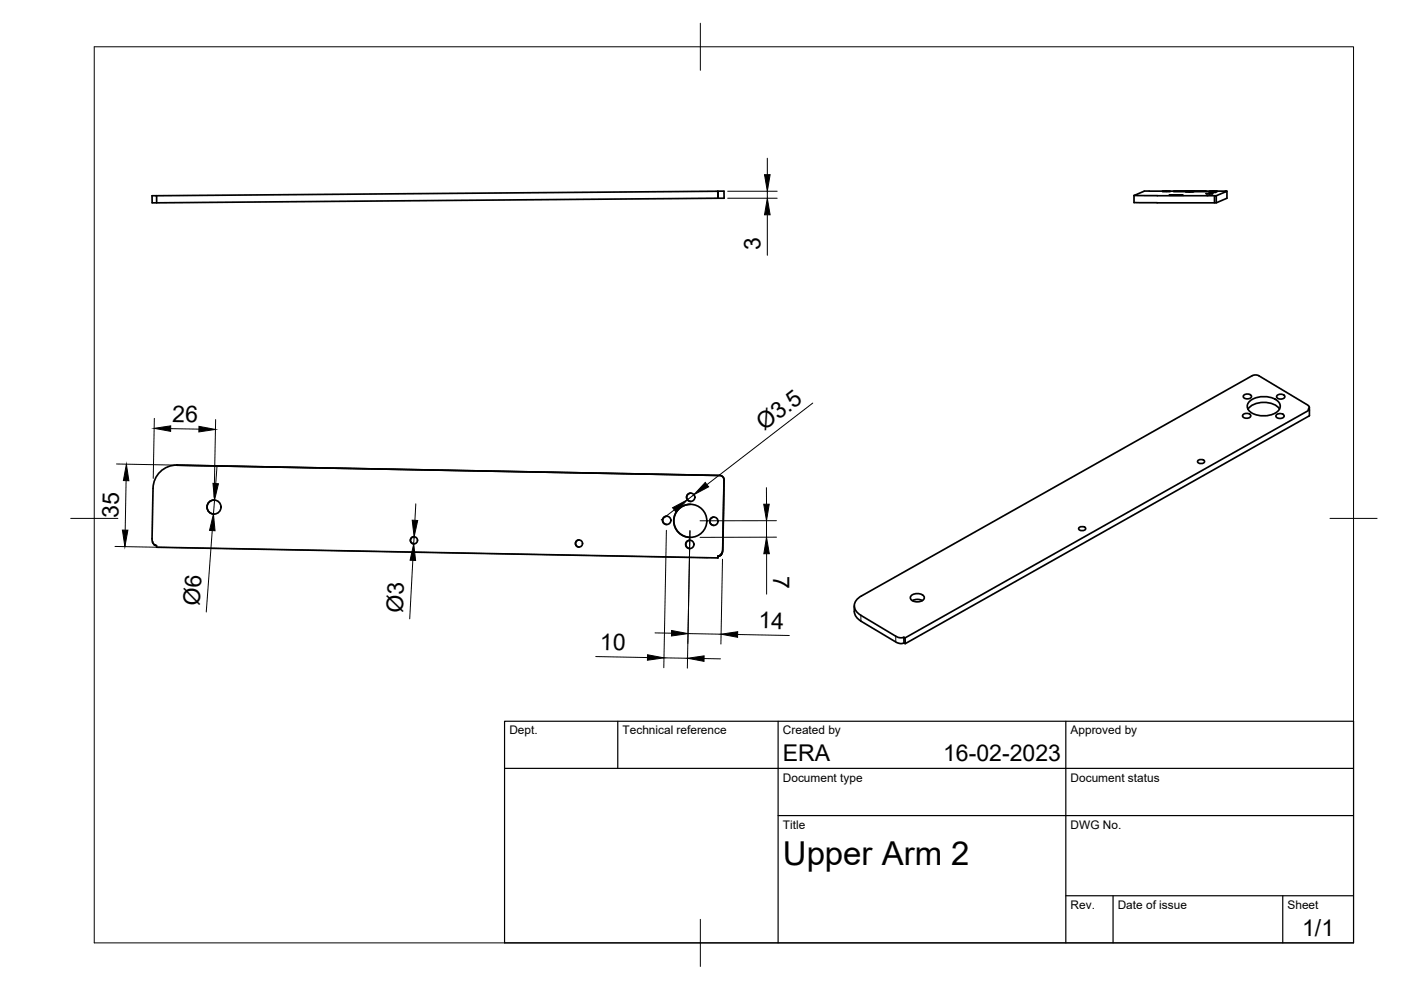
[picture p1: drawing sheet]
<svg xmlns="http://www.w3.org/2000/svg" width="297mm" height="210mm" viewBox="0 0 297 210" stroke-linecap="round" stroke-linejoin="round" font-family="sans-serif">
<!-- layer: Visible -->
<g fill="none" stroke="#000" stroke-width=".36">
<path d="M33.2 41.5l120.3-1v1.5l-121.2 1-.1-1.5h1v1.5M152.2 40.5v1.5v-1.5M240.4 41.5v1.5M240.5 41.4l17.4 .1v1.5M242.6 40.5l-2.2 1M243.6 40.5h16.5l-2.2 1M243.7 40.5h-1.1M246.4 40.6h1.8zM247.9 41.4h2.9zM248.8 40.6h7zM251.3 40.6h1.8zM251.5 40.5h1.8z"/>
<path d="M255.7 41h1.5zM256.3 40.8h1.5zM256.4 40.6h1.7zM257.5 41.5v1.5M260.1 40.5v1.5l-2.2 1h-17.4M265.5 79.7l-82.8 46.6a2.18 2.18 0 0 0-1.6 2.1 2.18 2.18 0 0 0 1.4 2.1M265.5 79.7a1.57 1.57 0 0 1 1.4 0M266.9 79.7l10.3 6.1 .4 .4v.3l-.3 .3 .3 .1-85.7 48.3M37.5 98.6a5 5 0 0 0-5.1 4.9l-.2 11 .2 .7 .3 .3 .5 .2v.3l119 2.3v-.4l.4-.1 .4-.3 .2-.8 .3-14.9M37.5 98.6l115 2.2M254.1 97.6l.5-.2a.58 .58 0 0 1 .8 .6l-.8 .3a.58 .58 0 0 1-.7-.5zM263.5 88a1.08 1.08 0 0 1 1.7 .2 1 1 0 0 1-1.8 0z"/>
<path d="M263.7 83.9a1.08 1.08 0 0 1 1.6 .2 1 1 0 0 1-1.7 0zM265 85.1a4.8 4.8 0 0 1 6.3 .4 1.75 1.75 0 0 1-1.5 2.4 4.7 4.7 0 0 1-5.2-1.1 1.34 1.34 0 0 1 .4-1.7zM270.6 88a1.08 1.08 0 0 1 1.7 .2 1 1 0 0 1-1.8 0zM270.7 83.9a1.08 1.08 0 0 1 1.7 .2 1 1 0 0 1-1.7 0zM271.3 86.7a4.6 4.6 0 0 0-5.4-1l-1 .7-.3 .4M277.6 86.4v.5M277.6 86.9v1.3l-85.7 48.3-.2-.2-.8 .2-.8-.3-7.6-4.5M45.4 106a1.49 1.49 0 0 0-1.5 1.5 1.49 1.49 0 0 0 1.5 1.5M87.8 113.8a.75 .75 0 0 0-.8 .8 .75 .75 0 0 0 .8 .7M122.8 114.5a.75 .75 0 0 0-.8 .7 .75 .75 0 0 0 .8 .8M141.4 109.4a.88 .88 0 0 0-.9 .9 .88 .88 0 0 0 .9 .9M146.3 114.5a.88 .88 0 0 0-.9 .9 .88 .88 0 0 0 .9 .9"/>
<path d="M146.4 106.9a3.5 3.5 0 0 0-3.5 3.5 3.5 3.5 0 0 0 3.5 3.5M146.5 104.6a.88 .88 0 0 0-.9 .8 .88 .88 0 0 0 .9 .9M151.4 109.6a.88 .88 0 0 0-.9 .9 .88 .88 0 0 0 .9 .9M152.2 117.9v.4M152.2 117.9h.1M152.5 100.8a1.01 1.01 0 0 1 1 1M152.6 100.8a1.01 1.01 0 0 1 .9 1M153.5 101.8l-.3 14.8-.3 1-.7 .3M228.9 111.8l.5-.2a.58 .58 0 0 1 .8 .6l-.8 .3a.58 .58 0 0 1-.7-.5zM181.1 128.5v1.2M181.1 129.7a2.39 2.39 0 0 0 1.4 2M182.5 130.5l7.4 4.4 1 .3 .7-.1 .3 .1v1.3"/>
<path d="M191.6 135.1l.1 1.2M193.2 126.3a1.91 1.91 0 0 1 2.8 .3 1.29 1.29 0 0 1-1.7 1 1.14 1.14 0 0 1-1.3-1zM195.6 127.3a2.29 2.29 0 0 0-2.2 0"/>
<circle cx="45.4" cy="107.5" r="1.49"/>
<circle cx="87.8" cy="114.6" r=".75"/>
<circle cx="122.8" cy="115.2" r=".75"/>
<circle cx="141.4" cy="110.3" r=".88"/>
<circle cx="146.3" cy="115.4" r=".88"/>
<circle cx="146.4" cy="110.4" r="3.5"/>
<circle cx="146.4" cy="105.4" r=".88"/>
<circle cx="151.4" cy="110.5" r=".88"/>
</g>
<g fill="#000">
<circle cx="259.8" cy="40.5" r=".18"/>
<circle cx="37.4" cy="98.6" r=".18"/>
</g>
<!-- layer: Visible Narrow -->
<path d="M182.5 130.5v1.2M189.9 134.9v1.2" fill="none" stroke="#000" stroke-width=".21"/>
<!-- layer: BORDER -->
<path d="M20 9.9h267v190h-267zM148.5 4.9v10M15 109.9h10M282 109.9h10M148.5 194.9v10" fill="none" stroke="#000" stroke-width=".21"/>
<!-- layer: TITLEBLOCK -->
<path d="M107 152.9h180v47h-180zM131 152.9v10M165 152.9v47M226 152.9v47M107 162.9h180M165 172.9h122M226 189.9h61M236 189.9v10M272 189.9v10" fill="none" stroke="#000" stroke-width=".25"/>
<!-- layer: FD_Dimensions -->
<g fill="none" stroke="#000" stroke-width=".21">
<path d="M162.7 33.5v3.5M154.3 40.5h10.5M154.3 42h10.5M162.7 40.5v1.5M162.7 45.5v8.6M24.7 98.4l125.7 2.4M32.7 88.7l-.2 12.7M36.2 90.9l6 .1M45.7 89l-.3 16.4M46 99l-.3 3.5M172.3 85.5l-22.4 17.3M24.4 115.9l125.7 2.4"/>
<path d="M26.7 101.9l-.2 10.5M45 112.5l-1.3 17.3M45.5 106l-.2 3M87.5 118.8l-.6 12.4M87.8 113.8l-.1 1.5M88.2 106.8l-.2 3.5M141.3 112.4l-.6 29.2M143 108.1l-2.8 2.1M147.1 104.9l-1.4 1.1M153.2 118.6l-.4 18M162.5 103.4v3.5M162.5 110.4v3.5"/>
<path d="M162.5 117.4v8.6M164.6 110.4h-16.2M164.6 113.9h-16.2M126.3 139.2l11 .2M138.9 134.2l3.5 .1M140.8 139.5l5 .1M145.8 136.4l.5-23.9-.6 29.2M145.9 134.3l7 .2M149.3 139.6l3.5 .1M156.4 134.5l10.9 .2"/>
</g>
<g fill="#000" stroke="#000" stroke-width=".21">
<path d="M162.1 37h1.2l-.6 3.5zM162.7 42l.6 3.5h-1.2zM32.7 90.8l3.5-.5v1.2zM42.2 90.4l3.5 .7-3.5 .5zM26 112.4h1.1l-.6 3.5zM26.8 98.4l.5 3.5h-1.1zM45.3 109l.3 3.5h-1.2zM45.1 102.5l1.2 .1-.8 3.4zM87.7 115.3l.4 3.5h-1.1zM87.4 110.3l1.2 .1-.8 3.4zM142.6 107.6l3.1-1.6-2.4 2.6zM149.5 102.3l.7 .9-3.1 1.7z"/>
<path d="M161.9 106.9h1.2l-.6 3.5zM162.5 113.9l.6 3.5h-1.2zM137.3 138.8l3.5 .7-3.5 .5zM142.4 133.7l3.5 .6-3.5 .5zM145.8 139.6l3.5-.5v1.1zM152.9 134.5l3.5-.6v1.2z"/>
</g>
<text font-size="7" x="166" y="183.4">Upper Arm 2</text>
<g font-size="4.9">
<text x="161.2" y="52.9" transform="rotate(-90 161.2 52.9)">3</text>
<text x="36.5" y="89.4" transform="rotate(1 36.5 89.4)">26</text>
<text x="162" y="91.5" transform="rotate(-38 162 91.5)">Ø3.5</text>
<text x="25.1" y="109.8" transform="rotate(-89 25.1 109.8)">35</text>
<text x="163.9" y="122.1" transform="rotate(90 163.9 122.1)">7</text>
<text x="42.3" y="128.5" transform="rotate(-86 42.3 128.5)">Ø6</text>
<text x="85.4" y="129.9" transform="rotate(-87 85.4 129.9)">Ø3</text>
<text x="127.2" y="137.8" transform="rotate(1 127.2 137.8)">10</text>
<text x="160.8" y="133.2" transform="rotate(1 160.8 133.2)">14</text>
<text x="166" y="161.4">ERA</text>
<text x="200" y="161.4">16-02-2023</text>
<text x="276.1" y="198.6">1/1</text>
</g>
<g font-size="2.5">
<text x="108" y="155.7">Dept.</text>
<text x="132" y="155.7">Technical reference</text>
<text x="166" y="155.7">Created by</text>
<text x="227" y="155.7">Approved by</text>
<text x="166" y="165.7">Document type</text>
<text x="227" y="165.7">Document status</text>
<text x="166" y="175.7">Title</text>
<text x="227" y="175.7">DWG No.</text>
<text x="227" y="192.7">Rev.</text>
<text x="237" y="192.7">Date of issue</text>
<text x="273" y="192.7">Sheet</text>
</g>
</svg>
